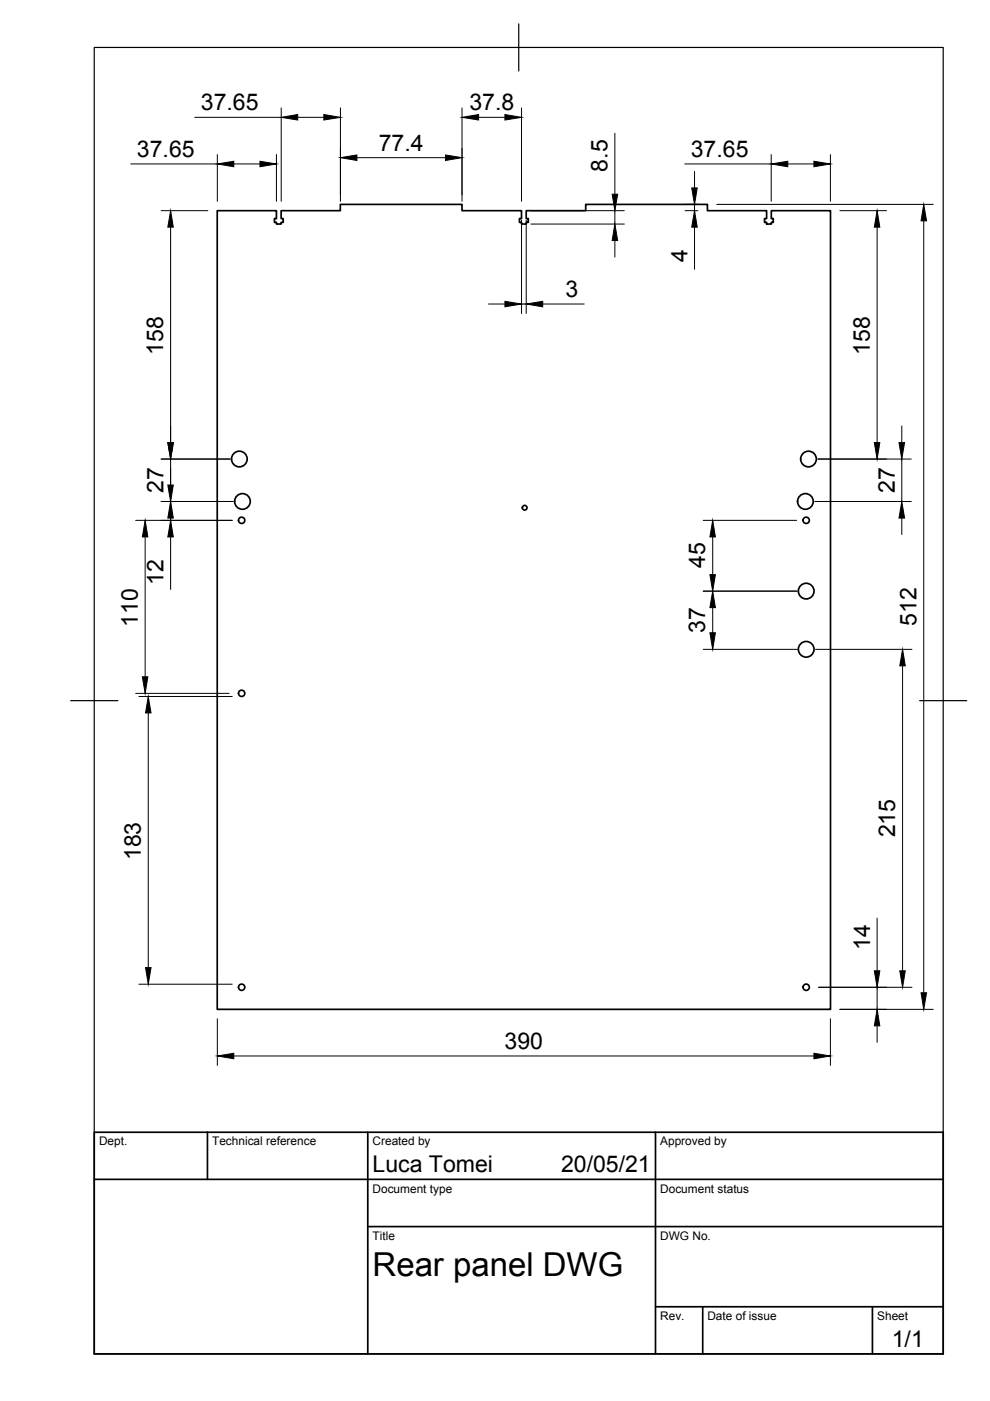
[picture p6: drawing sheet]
<svg xmlns="http://www.w3.org/2000/svg" width="210mm" height="297mm" viewBox="0 0 210 297" stroke-linecap="round" stroke-linejoin="round" font-family="sans-serif">
<!-- layer: Visibile -->
<g fill="none" stroke="#000" stroke-width=".36">
<path d="M46.1 44.7h12.5v1.6h-.4v.8h.4v.4h1v-.4h.4v-.8h-.4v-1.6h12.6v-1.4h25.8v1.4h12.6v1.6h-.5v.8h.5v.4h1v-.4h.4v-.8h-.4v-1.6h12.6v-1.4h25.8v1.4h12.5v1.6h-.4v.8h.4v.4h1v-.4h.5v-.8h-.5v-1.6h12.6v169.3h-130z"/>
<circle cx="50.7" cy="97.3" r="1.66"/>
<circle cx="171.4" cy="97.3" r="1.66"/>
<circle cx="51.2" cy="110.3" r=".67"/>
<circle cx="51.4" cy="106.3" r="1.66"/>
<circle cx="111.2" cy="107.7" r=".5"/>
<circle cx="170.8" cy="106.3" r="1.66"/>
<circle cx="170.9" cy="110.3" r=".67"/>
<circle cx="170.9" cy="125.3" r="1.66"/>
<circle cx="170.9" cy="137.7" r="1.66"/>
<circle cx="51.2" cy="147" r=".67"/>
<circle cx="51.2" cy="209.3" r=".67"/>
<circle cx="170.9" cy="209.3" r=".67"/>
</g>
<!-- layer: Border -->
<path d="M20 10.1h180v276.9h-180zM110 5.1v10M15 148.6h10M195 148.6h10" fill="none" stroke="#000" stroke-width=".25"/>
<!-- layer: TitleBlock -->
<path d="M20 240.1h180v46.9h-180zM20 250h180M44 240.1v9.9M78 240.1v46.9M139 240.1v46.9M78 260.1h122M139 277.1h61M149 277.1v9.9M185 277.1v9.9" fill="none" stroke="#000" stroke-width=".36"/>
<!-- layer: Dimensions -->
<g fill="none" stroke="#000" stroke-width=".21">
<path d="M27.7 34.8h18.4M41.3 24.9h18.3M46.1 32.8v9.9M49.6 34.8h5.5M58.6 32.8v9.9M59.6 22.9v19.8M63.1 24.9h5.6M72.2 22.9v19.8M75.7 33.4h18.8M98 22.9v19.8M101.5 24.9h5.6M110.6 22.9v19.8"/>
<path d="M130.4 28.3v12.9M145.2 34.8h18.3M147.3 36.3v3.5M163.5 32.8v9.9M167 34.8h5.6M176.1 32.8v9.9M34.2 44.7h9.9M36.2 48.2v45.6M110.6 46.7v19.8M111.6 46.7v19.8M112.6 44.7h19.8M112.6 47.5h19.8"/>
<path d="M130.4 44.7v2.8M130.4 51v3.5M145.2 43.3h2.8M145.2 44.7h2.8M147.3 43.3v1.4M147.3 48.2v8.9M152 43.3h45.9M178.1 44.7h9.9M186 48.2v45.6M195.9 46.8v163.7M103.6 64.5h3.5M110.6 64.5h1"/>
<path d="M115.1 64.5h8.8M34.2 97.3h14.5M36.2 97.3v16M173.4 97.3h19.8M191.2 90.3v3.5M191.2 97.3v9M28.8 110.3h20.4M30.8 113.8v29.7M34.2 106.3h15.2M36.2 113.8v11.2M149.1 110.3h19.8M151.1 113.8v8"/>
<path d="M172.7 106.3h20.5M191.2 109.8v3.5M149.1 137.7h19.8M149.1 125.3h19.8M151.1 128.8v5.4M172.9 137.7h20.5M28.8 147h19.8M29.4 147.7h19.8M31.4 151.2v54M191.4 141.2v64.6M186 194.7v11.1M29.4 208.7h19.8"/>
<path d="M46.1 216v9.9M173.6 209.3h19.8M176.1 216v9.9M178.1 214h19.8M186 209.3v4.7M186 217.5v3.5M49.6 223.9h123"/>
</g>
<g fill="#000" stroke="#000" stroke-width=".21">
<path d="M46.1 34.8l3.5-.6v1.2zM55.1 34.2l3.5 .6-3.5 .6zM59.6 24.9l3.5-.6v1.1zM68.7 24.3l3.5 .6-3.5 .5zM72.2 33.4l3.5-.5v1.1zM94.5 32.9l3.5 .5-3.5 .6zM98 24.9l3.5-.6v1.1zM107.1 24.3l3.5 .6-3.5 .5zM146.7 39.8h1.1l-.5 3.5zM163.5 34.8l3.5-.6v1.2zM172.6 34.2l3.5 .6-3.5 .6zM36.2 44.7l.5 3.5h-1.1z"/>
<path d="M130.4 47.5l.6 3.5h-1.2zM129.8 41.2h1.2l-.6 3.5zM147.3 44.7l.5 3.5h-1.1zM186 44.7l.5 3.5h-1.1zM195.9 43.3l.5 3.5h-1.1zM107.1 63.9l3.5 .6-3.5 .6zM111.6 64.5l3.5-.6v1.2zM35.6 93.8h1.1l-.5 3.5zM185.4 93.8h1.1l-.5 3.5zM190.6 93.8h1.2l-.6 3.5zM30.8 110.3l.5 3.5h-1.1zM36.2 106.3l.5 3.5h-1.1z"/>
<path d="M35.6 102.8h1.1l-.5 3.5zM36.2 110.3l.5 3.5h-1.1zM151.1 110.3l.6 3.5h-1.2zM191.2 106.3l.6 3.5h-1.2zM151.1 125.3l.6 3.5h-1.2zM150.5 134.2h1.2l-.6 3.5zM150.5 121.8h1.2l-.6 3.5zM30.2 143.5h1.1l-.5 3.5zM31.4 147.7l.6 3.5h-1.1zM191.4 137.7l.5 3.5h-1.1zM30.9 205.2h1.1l-.6 3.5zM186 214l.5 3.5h-1.1z"/>
<path d="M185.4 205.8h1.1l-.5 3.5zM190.8 205.8h1.1l-.5 3.5zM195.3 210.5h1.1l-.5 3.5zM46.1 223.9l3.5-.6v1.2zM172.6 223.3l3.5 .6-3.5 .6z"/>
</g>
<text font-size="7" x="79" y="270.6">Rear panel DWG</text>
<g font-size="4.9">
<text x="42.6" y="23.3">37.65</text>
<text x="99.5" y="23.3">37.8</text>
<text x="29" y="33.2">37.65</text>
<text x="80.3" y="31.9">77.4</text>
<text x="146.5" y="33.2">37.65</text>
<text x="128.8" y="36.4" transform="rotate(-90 128.8 36.4)">8.5</text>
<text x="145.8" y="55.7" transform="rotate(-90 145.8 55.7)">4</text>
<text x="119.9" y="62.9">3</text>
<text x="34.6" y="75.2" transform="rotate(-90 34.6 75.2)">158</text>
<text x="184.4" y="75.2" transform="rotate(-90 184.4 75.2)">158</text>
<text x="34.7" y="104.5" transform="rotate(-90 34.7 104.5)">27</text>
<text x="189.7" y="104.5" transform="rotate(-90 189.7 104.5)">27</text>
<text x="34.7" y="124" transform="rotate(-90 34.7 124)">12</text>
<text x="149.5" y="120.5" transform="rotate(-90 149.5 120.5)">45</text>
<text x="29.2" y="132.9" transform="rotate(-90 29.2 132.9)">110</text>
<text x="149.5" y="134.2" transform="rotate(-90 149.5 134.2)">37</text>
<text x="194.3" y="132.7" transform="rotate(-90 194.3 132.7)">512</text>
<text x="189.8" y="177.6" transform="rotate(-90 189.8 177.6)">215</text>
<text x="29.9" y="182.4" transform="rotate(-90 29.9 182.4)">183</text>
<text x="184.5" y="201.4" transform="rotate(-90 184.5 201.4)">14</text>
<text x="107" y="222.3">390</text>
<text x="79" y="248.5">Luca Tomei</text>
<text x="119" y="248.5">20/05/21</text>
<text x="189.1" y="285.7">1/1</text>
</g>
<g font-size="2.5">
<text x="21" y="242.9">Dept.</text>
<text x="45" y="242.9">Technical reference</text>
<text x="79" y="242.9">Created by</text>
<text x="140" y="242.9">Approved by</text>
<text x="79" y="252.8">Document type</text>
<text x="140" y="252.8">Document status</text>
<text x="79" y="262.9">Title</text>
<text x="140" y="262.9">DWG No.</text>
<text x="140" y="279.9">Rev.</text>
<text x="150" y="279.9">Date of issue</text>
<text x="186" y="279.9">Sheet</text>
</g>
</svg>
